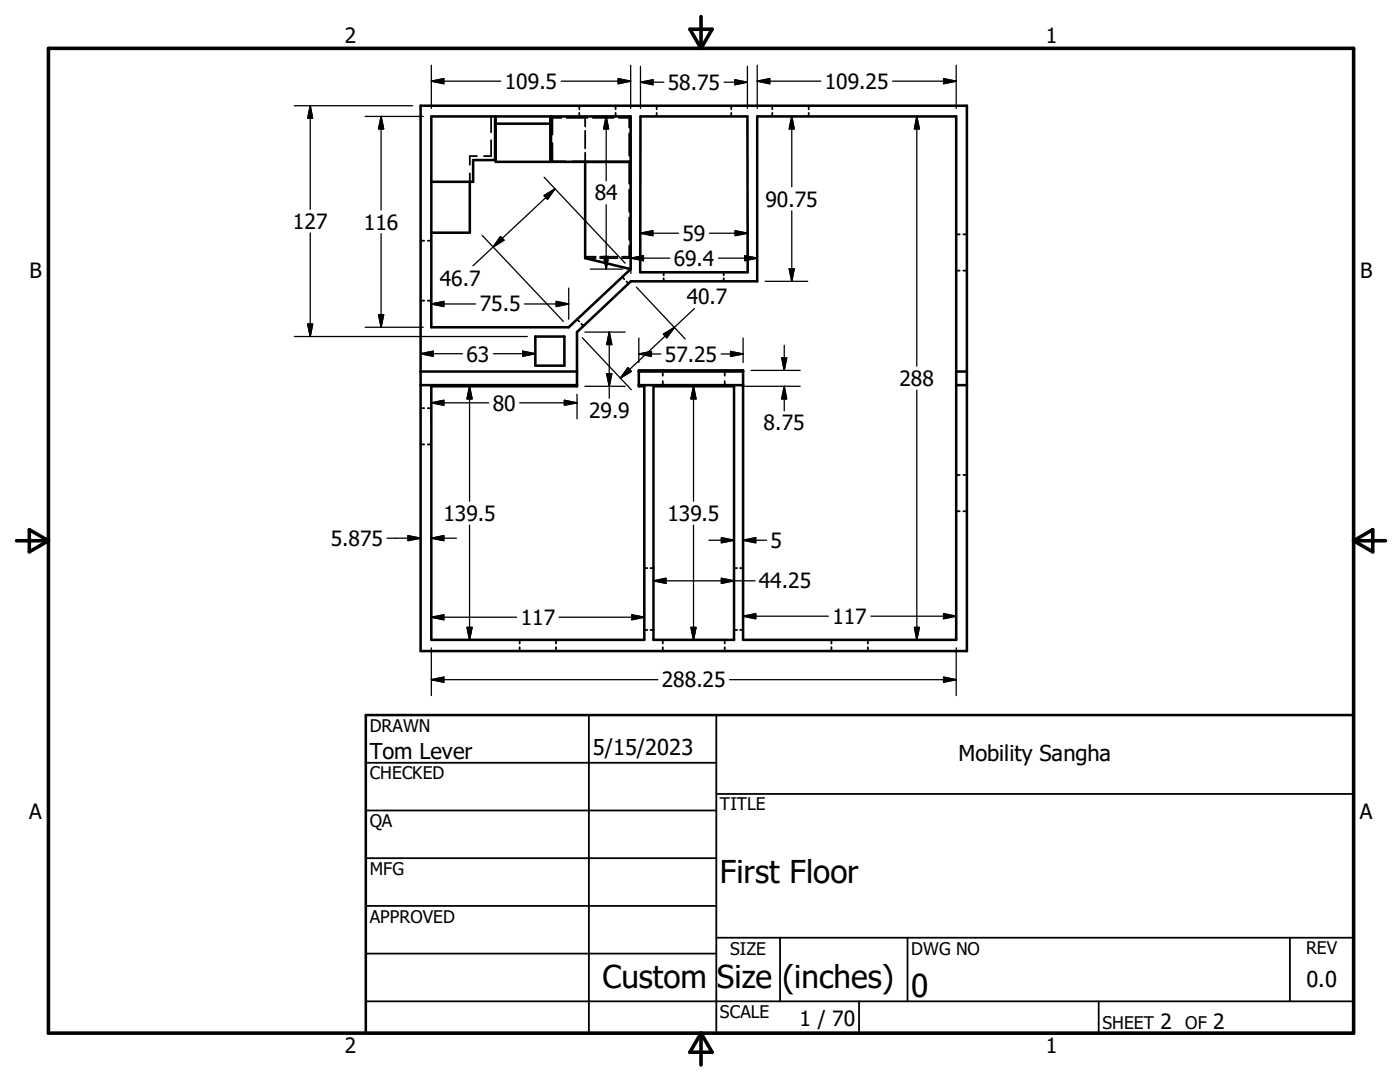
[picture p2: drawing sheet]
<svg xmlns="http://www.w3.org/2000/svg" width="279mm" height="216mm" viewBox="0 0 279 216" stroke-linecap="round" stroke-linejoin="round" font-family="sans-serif">
<g fill="none" stroke="#000" stroke-width=".51">
<path d="M83.9 21.1h109.1v108.8h-109.1zM86.1 23.2h39.8v30.5l-12.4 11.6h-27.4zM93.8 36.3v10.1h-7.7M98.8 23.2v8.7h-4.4v4.4h-8.3M98.9 23.2v9.1h10.9v-9.1M98.9 24.7h10.9M110 23.2v9.1h15.9M116.8 32.3v19.2l9.1 2.2M127.8 23.2h21.4v31.1h-21.4zM83.9 74.1h31.3M83.9 76.9h31.3M86.1 77.1h29.1v-10.8l10.7-10.2h25.2v-32.9h39.7v104.5h-42.5v-53.8h-20.8v3.2h1.1v50.6h-42.5z"/>
<path d="M106.8 67.2h5.8v5.8h-5.8zM127.5 74.1h20.8M127.5 76.9h20.8M130.4 77.1h16.1v50.6h-16.1zM190.8 74.1h2.2M190.8 76.9h2.2M73 142.7h197.1v63.5h-197.1z"/>
</g>
<g fill="none" stroke="#000" stroke-width=".36">
<path d="M93.8 34.6v1.7M95.2 31.2h-1.4v1.7M98 23.2v3.2M98 28v3.2h-1.4M110 23.5h2.1M110 31.9h.1M110.1 31.9h.1M110.2 23.5v3.4M110.2 28.6v3.4M110.2 32.1l2.7 .1M113.1 23.5h4.2M115.6 21.1v.7"/>
<path d="M115.6 22.5v.7M116.8 23.5v1.7M116.8 26.1v3.5M116.8 30.5v1.7h-2.6M118.3 23.5h4.2M122.9 21.1v.7M122.9 22.5v.7M123.5 23.5h2.1M125.6 23.2v2.3M125.6 26.6v4.5M125.6 32.2v4.5M125.6 37.8v4.5"/>
<path d="M131.1 21.1v.7M131.1 22.5v.7M145.9 21.1v.7M145.9 22.5v.7M154.1 21.1v.7M154.1 22.5v.7M161.4 21.1v.7M161.4 22.5v.7M83.9 60h.8M83.9 48h.8M85.4 60h.7M85.4 48h.7"/>
<path d="M117.1 51.4l1.8 .1M118.9 51.2h-1.8v.1M119.8 51.2h3.4M119.8 51.5h3.4M124.1 51.2h1.8M124.1 51.5h1.8M124.2 55.3l.4 .4M125 56.2l.4 .4M125.6 43.4v4.5M125.6 49v2.2M132.5 54.3v.6M132.5 55.5v.6"/>
<path d="M144.4 54.3v.6M144.4 55.5v.6M190.8 54h.7M190.8 46.8h.7M192.3 54h.7M192.3 46.8h.7M115.2 63.7l.4 .5M116 64.6l.4 .4M132.3 73.9v1.1M132.3 76v1.1M144.6 73.9v1.1M144.6 76v1.1"/>
<path d="M83.9 81.4h.8M83.9 88.7h.8M85.4 81.4h.7M85.4 88.7h.7M190.8 94.8h.7M192.3 94.8h.7M128.6 113.4h.6M129.8 113.4h.6M146.5 113.4h.6M147.7 113.4h.6M190.8 102h.7M192.3 102h.7"/>
<path d="M103.7 127.7v.7M103.7 129.1v.8M111 127.7v.7M111 129.1v.8M128.6 125.7h.6M129.8 125.7h.6M132.3 127.7v.7M132.3 129.1v.8M144.6 127.7v.7M144.6 129.1v.8M146.5 125.7h.6M147.7 125.7h.6"/>
<path d="M165.9 127.7v.7M165.9 129.1v.8M173.2 127.7v.7M173.2 129.1v.8M73 152.2h70M117.5 142.7v63.5M143 158.4h127.1M143 142.7v63.5M73 161.7h70M73 171.2h70M73 180.8h70M73 190.3h70"/>
<path d="M73 199.8h197.1M143 187.1h127.1M155.7 187.1v12.7M171.4 199.8v6.4M181.1 187.1v12.7M219.3 199.8v6.4M257.4 187.1v12.7"/>
</g>
<path d="M9.7 9.6h260.4v196.6h-260.4zM137.7 5.8h4.4l-2.2 3.8zM139.9 3.3v6.3M3.3 107.9h6.4M5.8 105.7l3.9 2.2-3.9 2.2zM270.1 107.9h6.4M270.1 107.9l3.9-2.2v4.4zM139.9 206.2v6.3M139.9 206.2l2.2 3.8h-4.4z" fill="none" stroke="#000" stroke-width=".71"/>
<g fill="none" stroke="#000" stroke-width=".25">
<path d="M86.1 16.2h13.8M86.1 16.2l2.5-.5v1zM86.1 13v8.6M112 16.2h13.9M123.4 15.7l2.5 .5-2.5 .5zM125.9 13v8.6M127.8 16.4h4.7M127.8 16.4l2.5-.5v1zM127.8 13.2v8.4M144.5 16.4h4.7M146.7 15.9l2.5 .5-2.5 .5zM149.2 13.2v8.4"/>
<path d="M151.1 16.2h12.7M151.1 16.2l2.5-.5v1zM151.1 13v8.6M178.1 16.2h12.7M188.3 15.7l2.5 .5-2.5 .5zM190.8 13v8.6M58.7 21.1h23.6M61.9 21.1v20.7M61.9 21.1l.5 2.5h-1zM72.9 23.2h11.6M76.1 23.2l.5 2.5h-1.1zM76.1 23.2v18.7"/>
<path d="M108.6 39l2.2-1.3-1.5 2.1zM108.6 35.4l16.2 17.1M110.8 37.7l-12.4 11.6M117.8 23.2h6.5M121 23.2l.5 2.5h-1zM121 23.2v12.9M152.7 23.2h8.5M158 23.2l.5 2.5h-1zM158 23.2v14.1M183 23.2v49.9M183 23.2l.5 2.5h-1zM61.9 46.5v20.7"/>
<path d="M76.1 46.6v18.7M86.1 57.5v6.2M96.2 47l16.2 17.1M98.4 49.3l-4 3.7M99.9 47.2l.7 .7-2.2 1.4zM113.5 57.5v6.2M117.8 53.7h6.5M120.5 51.2h1l-.5 2.5zM121 40.8v12.9M125.9 51.5h7.7M125.9 51.5l2.5-.5v1zM125.9 48.3v6.3"/>
<path d="M127 57.3l9.7 10.3M127.8 46.5h7.6M127.8 46.5l2.5-.5v1zM127.8 43.4v7.1M127.8 52.5v.2M141.6 46.5h7.6M143.4 51.5h7.7M146.7 46l2.5 .5-2.5 .5zM148.6 51l2.5 .5-2.5 .5zM149.2 43.4v7.1M149.2 52.5v.2M152.7 56.1h8.5"/>
<path d="M157.5 53.6h1l-.5 2.5zM158 42.1v14M58.7 67.2h46.5M61.4 64.7h1l-.5 2.5zM72.9 65.3h11.6M75.5 62.8h1.1l-.5 2.5zM83.9 70.6h8.4M83.9 70.6l2.5-.5v1zM86.1 60.7l2.5-.6v1.1zM86.1 78.7v4.9M86.1 60.7h8.8M87.7 77.1h9.2"/>
<path d="M93.7 77.1l.5 2.5h-1zM93.7 77.1v22.9M98.5 70.6h8.3M104.3 70.1l2.5 .5-2.5 .5zM104.7 60.7h8.8M111 60.1l2.5 .6-2.5 .5zM112.6 79.9l2.6 .5-2.6 .5zM115.2 78.7v4.9M116.2 67.4l9.8 10.4M116.7 77.1h8.1M116.7 66.3h8.1M121.1 74.6h1l-.5 2.5z"/>
<path d="M121.6 66.3v13.2M121.6 66.3l.5 2.5h-1zM125.3 73.4l.7 .7-2.2 1.4zM127.5 70.6h4.4M127.5 70.6l2.5-.5v1zM127.5 67.5v4.8M132.4 66.7l2.2-1.4-1.5 2.1zM134.6 65.3l-10.8 10.2M138.4 77.1v22.9M138.4 77.1l.5 2.5h-1zM138.6 61.6l-4 3.7M143.9 70.6h4.4"/>
<path d="M145.8 70.1l2.5 .5-2.5 .5zM148.1 77.1h11.6M148.3 67.5v4.8M149.9 73.9h9.8M156 71.4h1l-.5 2.5zM156.5 77.1l.5 2.5h-1zM156.5 68.9v5M156.5 77.1v4.9M183 77.8v49.9M86.1 80.4l2.5-.5v1zM86.1 80.4h11.4M103.7 80.4h11.5"/>
<path d="M77.2 107.4h6.7M81.4 106.9l2.5 .5-2.5 .5zM86.1 107.4l2.5-.5v1zM86.1 120v6.1M86.1 107.4h5M93.7 104.8v22.9M128.6 120v6.1M130.4 115.9h20.3M130.4 115.9l2.5-.5v1zM138.4 104.8v22.9M141.5 107.8h5M144 115.4l2.5 .5-2.5 .5z"/>
<path d="M144 107.3l2.5 .5-2.5 .5zM148.3 107.8l2.5-.5v1zM148.3 119.8v6.3M148.3 107.8h4.7M190.8 119.8v6.3M86.1 123.2l2.5-.5v1zM86.1 135.6l2.5-.5v1zM86.1 129.3v9.5M86.1 123.2h17M86.1 135.6h45.2M87.7 127.7h9.2M93.2 125.2h1l-.5 2.5z"/>
<path d="M111.6 123.2h17M126.1 122.7l2.5 .5-2.5 .5zM137.9 125.2h1l-.5 2.5zM145.6 135.6h45.2M148.3 123h17M148.3 123l2.5-.6v1.1zM173.8 123h17M182.5 125.2h1l-.5 2.5zM188.3 122.4l2.5 .6-2.5 .5zM188.3 135.1l2.5 .5-2.5 .5zM190.8 129.3v9.5"/>
</g>
<g fill="#000" stroke="#000" stroke-width=".25">
<path d="M86.1 16.2l2.5-.5v1zM123.4 15.7l2.5 .5-2.5 .5zM127.8 16.4l2.5-.5v1zM146.7 15.9l2.5 .5-2.5 .5zM151.1 16.2l2.5-.5v1zM188.3 15.7l2.5 .5-2.5 .5zM61.9 21.1l.5 2.5h-1zM76.1 23.2l.5 2.5h-1.1zM108.6 39l2.2-1.3-1.5 2.1zM121 23.2l.5 2.5h-1zM158 23.2l.5 2.5h-1zM183 23.2l.5 2.5h-1z"/>
<path d="M99.9 47.2l.7 .7-2.2 1.4zM120.5 51.2h1l-.5 2.5zM125.9 51.5l2.5-.5v1zM127.8 46.5l2.5-.5v1zM146.7 46l2.5 .5-2.5 .5zM148.6 51l2.5 .5-2.5 .5zM157.5 53.6h1l-.5 2.5zM61.4 64.7h1l-.5 2.5zM75.5 62.8h1.1l-.5 2.5zM83.9 70.6l2.5-.5v1zM86.1 80.4l2.5-.5v1zM86.1 60.7l2.5-.6v1.1z"/>
<path d="M93.7 77.1l.5 2.5h-1zM104.3 70.1l2.5 .5-2.5 .5zM111 60.1l2.5 .6-2.5 .5zM121.1 74.6h1l-.5 2.5zM121.6 66.3l.5 2.5h-1zM125.3 73.4l.7 .7-2.2 1.4zM127.5 70.6l2.5-.5v1zM132.4 66.7l2.2-1.4-1.5 2.1zM138.4 77.1l.5 2.5h-1zM145.8 70.1l2.5 .5-2.5 .5zM156 71.4h1l-.5 2.5zM156.5 77.1l.5 2.5h-1z"/>
<path d="M112.6 79.9l2.6 .5-2.6 .5zM81.4 106.9l2.5 .5-2.5 .5zM86.1 107.4l2.5-.5v1zM130.4 115.9l2.5-.5v1zM144 115.4l2.5 .5-2.5 .5zM144 107.3l2.5 .5-2.5 .5zM148.3 107.8l2.5-.5v1zM86.1 123.2l2.5-.5v1zM86.1 135.6l2.5-.5v1zM93.2 125.2h1l-.5 2.5zM126.1 122.7l2.5 .5-2.5 .5zM137.9 125.2h1l-.5 2.5z"/>
<path d="M148.3 123l2.5-.6v1.1zM182.5 125.2h1l-.5 2.5zM188.3 122.4l2.5 .6-2.5 .5zM188.3 135.1l2.5 .5-2.5 .5z"/>
</g>
<g font-size="6.3">
<text x="143.7" y="176.1">First Floor</text>
<text x="120.2" y="197.1">Custom Size (inches)</text>
<text x="181.9" y="198.9">0</text>
</g>
<g font-size="4.4">
<text x="73.8" y="151.4">Tom Lever</text>
<text x="118.3" y="150.7">5/15/2023</text>
<text x="191.3" y="151.8">Mobility Sangha</text>
<text x="260.7" y="196.9">0.0</text>
</g>
<g font-size="4.2">
<text x="68.8" y="8.7">2</text>
<text x="208.7" y="8.7">1</text>
<text x="100.8" y="17.7">109.5</text>
<text x="133.3" y="17.9">58.75</text>
<text x="164.6" y="17.7">109.25</text>
<text x="118.7" y="40">84</text>
<text x="152.8" y="41.2">90.75</text>
<text x="58.5" y="45.7">127</text>
<text x="72.6" y="45.8">116</text>
<text x="134.4" y="53">69.4</text>
<text x="136.2" y="48">59</text>
<text x="5.9" y="55.5">B</text>
<text x="87.8" y="57">46.7</text>
<text x="271.4" y="55.5">B</text>
<text x="95.8" y="62.1">75.5</text>
<text x="137.1" y="60.7">40.7</text>
<text x="93.1" y="72.1">63</text>
<text x="132.7" y="72.1">57.25</text>
<text x="179.5" y="77">288</text>
<text x="98.3" y="81.9">80</text>
<text x="117.6" y="83.4">29.9</text>
<text x="152.4" y="85.9">8.75</text>
<text x="88.5" y="103.9">139.5</text>
<text x="133.2" y="103.9">139.5</text>
<text x="66" y="108.9">5.875</text>
<text x="153.8" y="109.3">5</text>
<text x="151.5" y="117.4">44.25</text>
<text x="103.9" y="124.7">117</text>
<text x="166.1" y="124.5">117</text>
<text x="132.1" y="137.2">288.25</text>
<text x="5.8" y="163.4">A</text>
<text x="271.4" y="163.4">A</text>
<text x="159.6" y="204.7">1 / 70</text>
<text x="231.6" y="205.3">2</text>
<text x="242.1" y="205.3">2</text>
<text x="68.8" y="210.2">2</text>
<text x="208.7" y="210.2">1</text>
</g>
<g font-size="3.5">
<text x="73.8" y="146">DRAWN</text>
<text x="73.8" y="155.5">CHECKED</text>
<text x="143.7" y="161.7">TITLE</text>
<text x="73.8" y="165.1">QA</text>
<text x="73.8" y="174.6">MFG</text>
<text x="73.8" y="184.1">APPROVED</text>
<text x="145.7" y="190.5">SIZE</text>
<text x="181.9" y="190.5">DWG NO</text>
<text x="260.6" y="190.4">REV</text>
<text x="143.7" y="203.1">SCALE</text>
<text x="220" y="205.3">SHEET</text>
<text x="236.5" y="205.3">OF</text>
</g>
</svg>
